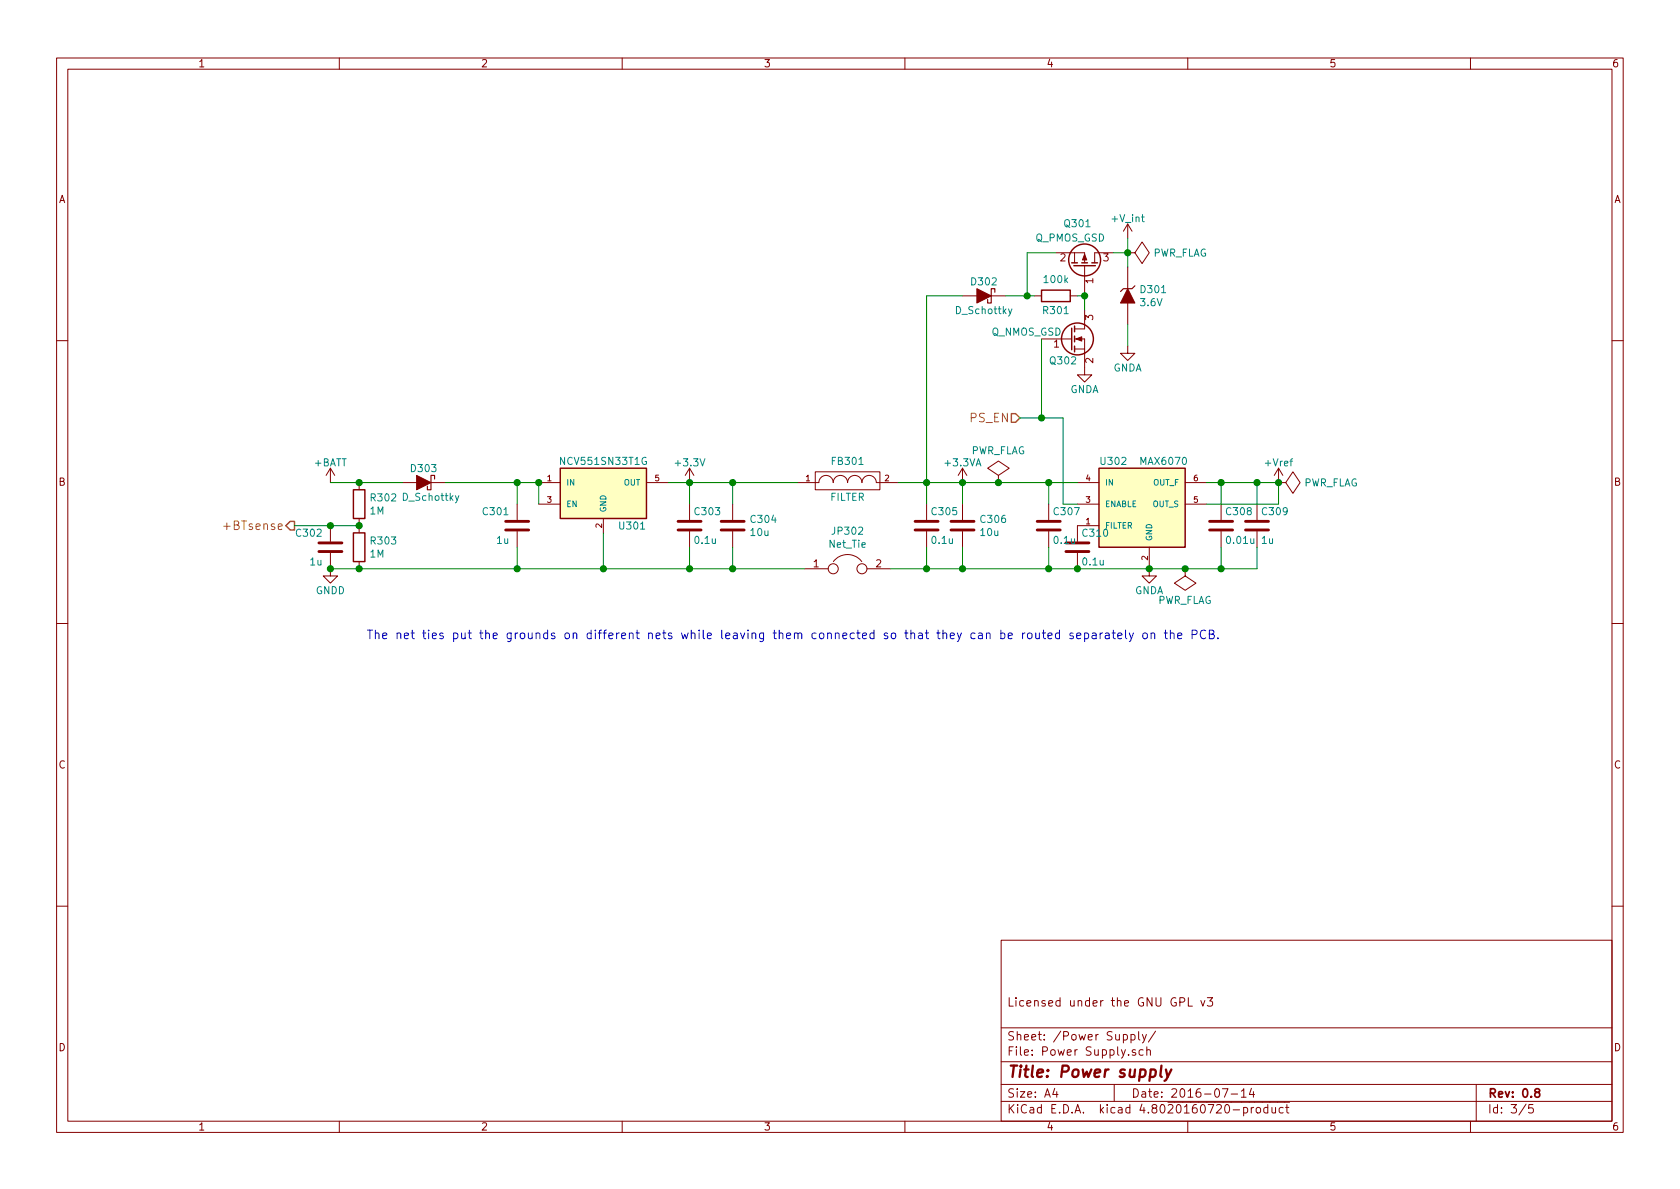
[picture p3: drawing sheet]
EESchema Schematic File Version 2
LIBS:power
LIBS:device
LIBS:transistors
LIBS:conn
LIBS:linear
LIBS:regul
LIBS:74xx
LIBS:cmos4000
LIBS:adc-dac
LIBS:memory
LIBS:xilinx
LIBS:microcontrollers
LIBS:dsp
LIBS:microchip
LIBS:analog_switches
LIBS:motorola
LIBS:texas
LIBS:intel
LIBS:audio
LIBS:interface
LIBS:digital-audio
LIBS:philips
LIBS:display
LIBS:cypress
LIBS:siliconi
LIBS:opto
LIBS:atmel
LIBS:contrib
LIBS:valves
LIBS:74xgxx
LIBS:ac-dc
LIBS:actel
LIBS:Altera
LIBS:analog_devices
LIBS:bbd
LIBS:brooktre
LIBS:cmos_ieee
LIBS:dc-dc
LIBS:diode
LIBS:elec-unifil
LIBS:ESD_Protection
LIBS:ftdi
LIBS:gennum
LIBS:graphic
LIBS:hc11
LIBS:ir
LIBS:Lattice
LIBS:logo
LIBS:maxim
LIBS:microchip_dspic33dsc
LIBS:microchip_pic10mcu
LIBS:microchip_pic12mcu
LIBS:microchip_pic16mcu
LIBS:microchip_pic18mcu
LIBS:microchip_pic32mcu
LIBS:motor_drivers
LIBS:msp430
LIBS:nordicsemi
LIBS:nxp_armmcu
LIBS:onsemi
LIBS:Oscillators
LIBS:powerint
LIBS:Power_Management
LIBS:pspice
LIBS:references
LIBS:relays
LIBS:rfcom
LIBS:sensors
LIBS:silabs
LIBS:stm8
LIBS:stm32
LIBS:supertex
LIBS:switches
LIBS:transf
LIBS:ttl_ieee
LIBS:video
LIBS:Worldsemi
LIBS:Xicor
LIBS:Zilog
LIBS:SSR
LIBS:my parts
LIBS:Multimeter-cache
EELAYER 25 0
EELAYER END
$Descr A4 11693 8268
encoding utf-8
Sheet 3 5
Title "Power supply"
Date "2016-07-14"
Rev "0.8"
Comp ""
Comment1 "Licensed under the GNU GPL v3"
Comment2 ""
Comment3 ""
Comment4 ""
$EndDescr
$Comp
L MAX6070 U302
U 1 1
P 7950 3400
F 0 "U302" H 7750 3600 50  0000 C CNN
F 1 "MAX6070" H 8100 3600 50  0000 C CNN
F 2 "TO_SOT_Packages_SMD:SOT-23-6_Handsoldering" H 7950 3400 50  0001 C CIN
F 3 "" H 7950 3400 50  0000 C CNN
	1    7950 3400
	1    0    0    -1  
$EndComp
$Comp
L TLV70212DBV U301
U 1 1
P 4200 3400
F 0 "U301" H 4400 3150 50  0000 C CNN
F 1 "NCV551SN33T1G" H 4200 3600 50  0000 C CNN
F 2 "TO_SOT_Packages_SMD:SOT-23-5" H 4200 3500 50  0001 C CIN
F 3 "" H 4200 3400 50  0000 C CNN
	1    4200 3400
	1    0    0    -1  
$EndComp
$Comp
L +BATT #PWR304
U 1 1
P 2300 3350
F 0 "#PWR304" H 2300 3200 50  0001 C CNN
F 1 "+BATT" H 2300 3490 50  0000 C CNN
F 2 "" H 2300 3350 50  0000 C CNN
F 3 "" H 2300 3350 50  0000 C CNN
	1    2300 3350
	1    0    0    -1  
$EndComp
$Comp
L +3.3V #PWR305
U 1 1
P 4800 3350
F 0 "#PWR305" H 4800 3200 50  0001 C CNN
F 1 "+3.3V" H 4800 3490 50  0000 C CNN
F 2 "" H 4800 3350 50  0000 C CNN
F 3 "" H 4800 3350 50  0000 C CNN
	1    4800 3350
	1    0    0    -1  
$EndComp
$Comp
L +V_int #PWR301
U 1 1
P 7850 1650
F 0 "#PWR301" H 7850 1500 50  0001 C CNN
F 1 "+V_int" H 7850 1790 50  0000 C CNN
F 2 "" H 7850 1650 50  0000 C CNN
F 3 "" H 7850 1650 50  0000 C CNN
	1    7850 1650
	1    0    0    -1  
$EndComp
$Comp
L +Vref #PWR307
U 1 1
P 8900 3350
F 0 "#PWR307" H 8900 3200 50  0001 C CNN
F 1 "+Vref" H 8900 3490 50  0000 C CNN
F 2 "" H 8900 3350 50  0000 C CNN
F 3 "" H 8900 3350 50  0000 C CNN
	1    8900 3350
	1    0    0    -1  
$EndComp
$Comp
L GNDA #PWR309
U 1 1
P 8000 3950
F 0 "#PWR309" H 8000 3700 50  0001 C CNN
F 1 "GNDA" H 8000 3800 50  0000 C CNN
F 2 "" H 8000 3950 50  0000 C CNN
F 3 "" H 8000 3950 50  0000 C CNN
	1    8000 3950
	1    0    0    -1  
$EndComp
$Comp
L GNDD #PWR308
U 1 1
P 2300 3950
F 0 "#PWR308" H 2300 3700 50  0001 C CNN
F 1 "GNDD" H 2300 3800 50  0000 C CNN
F 2 "" H 2300 3950 50  0000 C CNN
F 3 "" H 2300 3950 50  0000 C CNN
	1    2300 3950
	1    0    0    -1  
$EndComp
$Comp
L +3.3VA #PWR306
U 1 1
P 6700 3350
F 0 "#PWR306" H 6700 3200 50  0001 C CNN
F 1 "+3.3VA" H 6700 3490 50  0000 C CNN
F 2 "" H 6700 3350 50  0000 C CNN
F 3 "" H 6700 3350 50  0000 C CNN
	1    6700 3350
	1    0    0    -1  
$EndComp
$Comp
L FILTER FB301
U 1 1
P 5900 3350
F 0 "FB301" H 5900 3500 50  0000 C CNN
F 1 "FILTER" H 5900 3250 50  0000 C CNN
F 2 "my footprints:SMDuniversal_0603to1210_HandSoldering" H 5900 3350 50  0001 C CNN
F 3 "" H 5900 3350 50  0000 C CNN
	1    5900 3350
	1    0    0    -1  
$EndComp
$Comp
L C C303
U 1 1
P 4800 3650
F 0 "C303" H 4825 3750 50  0000 L CNN
F 1 "0.1u" H 4825 3550 50  0000 L CNN
F 2 "my footprints:SMDuniversal_0603to0805_HandSoldering" H 4838 3500 50  0001 C CNN
F 3 "" H 4800 3650 50  0000 C CNN
	1    4800 3650
	1    0    0    -1  
$EndComp
$Comp
L C C310
U 1 1
P 7500 3800
F 0 "C310" H 7525 3900 50  0000 L CNN
F 1 "0.1u" H 7525 3700 50  0000 L CNN
F 2 "my footprints:SMDuniversal_0603to0805_HandSoldering" H 7538 3650 50  0001 C CNN
F 3 "" H 7500 3800 50  0000 C CNN
	1    7500 3800
	1    0    0    -1  
$EndComp
$Comp
L C C307
U 1 1
P 7300 3650
F 0 "C307" H 7325 3750 50  0000 L CNN
F 1 "0.1u" H 7325 3550 50  0000 L CNN
F 2 "my footprints:SMDuniversal_0603to0805_HandSoldering" H 7338 3500 50  0001 C CNN
F 3 "" H 7300 3650 50  0000 C CNN
	1    7300 3650
	1    0    0    -1  
$EndComp
$Comp
L C C305
U 1 1
P 6450 3650
F 0 "C305" H 6475 3750 50  0000 L CNN
F 1 "0.1u" H 6475 3550 50  0000 L CNN
F 2 "my footprints:SMDuniversal_0603to0805_HandSoldering" H 6488 3500 50  0001 C CNN
F 3 "" H 6450 3650 50  0000 C CNN
	1    6450 3650
	1    0    0    -1  
$EndComp
$Comp
L C C308
U 1 1
P 8500 3650
F 0 "C308" H 8525 3750 50  0000 L CNN
F 1 "0.01u" H 8525 3550 50  0000 L CNN
F 2 "my footprints:SMDuniversal_0603to0805_HandSoldering" H 8538 3500 50  0001 C CNN
F 3 "" H 8500 3650 50  0000 C CNN
	1    8500 3650
	1    0    0    -1  
$EndComp
$Comp
L D_Schottky D302
U 1 1
P 6850 2050
F 0 "D302" H 6850 2150 50  0000 C CNN
F 1 "D_Schottky" H 6850 1950 50  0000 C CNN
F 2 "my footprints:SC-90A" H 6850 2050 50  0001 C CNN
F 3 "" H 6850 2050 50  0000 C CNN
	1    6850 2050
	-1   0    0    -1  
$EndComp
$Comp
L D_Schottky D303
U 1 1
P 2950 3350
F 0 "D303" H 2950 3450 50  0000 C CNN
F 1 "D_Schottky" H 2900 3250 50  0000 C CNN
F 2 "my footprints:SC-90A" H 2950 3350 50  0001 C CNN
F 3 "" H 2950 3350 50  0000 C CNN
	1    2950 3350
	-1   0    0    -1  
$EndComp
$Comp
L R R301
U 1 1
P 7350 2050
F 0 "R301" V 7450 2050 50  0000 C CNN
F 1 "100k" V 7234 2050 50  0000 C CNN
F 2 "my footprints:SMDuniversal_0603to1210_HandSoldering" V 7280 2050 50  0001 C CNN
F 3 "" H 7350 2050 50  0000 C CNN
	1    7350 2050
	0    1    1    0   
$EndComp
Text HLabel 7100 2900 0    60   Input ~ 0
PS_EN
$Comp
L JUMPER JP302
U 1 1
P 5900 3950
F 0 "JP302" H 5900 4214 50  0000 C CNN
F 1 "Net_Tie" H 5900 4123 50  0000 C CNN
F 2 "my footprints:Net_Tie" H 5900 3950 50  0001 C CNN
F 3 "" H 5900 3950 50  0000 C CNN
	1    5900 3950
	1    0    0    -1  
$EndComp
$Comp
L ZENER_SOT23 D301
U 1 1
P 7850 2050
F 0 "D301" V 7804 2129 50  0000 L CNN
F 1 "3.6V" V 7895 2129 50  0000 L CNN
F 2 "TO_SOT_Packages_SMD:SOT-23" H 7850 2050 50  0001 C CNN
F 3 "" H 7850 2050 50  0000 C CNN
	1    7850 2050
	0    1    1    0   
$EndComp
$Comp
L Q_PMOS_GSD Q301
U 1 1
P 7550 1850
F 0 "Q301" V 7850 1800 50  0000 C CNN
F 1 "Q_PMOS_GSD" V 7750 1750 50  0000 C CNN
F 2 "TO_SOT_Packages_SMD:SOT-23" H 7750 1950 50  0001 C CNN
F 3 "" H 7550 1850 50  0000 C CNN
	1    7550 1850
	0    1    -1   0   
$EndComp
$Comp
L Q_NMOS_GSD Q302
U 1 1
P 7450 2350
F 0 "Q302" H 7300 2200 50  0000 L CNN
F 1 "Q_NMOS_GSD" H 6900 2400 50  0000 L CNN
F 2 "TO_SOT_Packages_SMD:SOT-23" H 7650 2450 50  0001 C CNN
F 3 "" H 7450 2350 50  0000 C CNN
	1    7450 2350
	1    0    0    -1  
$EndComp
$Comp
L C C309
U 1 1
P 8750 3650
F 0 "C309" H 8775 3750 50  0000 L CNN
F 1 "1u" H 8775 3550 50  0000 L CNN
F 2 "my footprints:SMDuniversal_0603to0805_HandSoldering" H 8788 3500 50  0001 C CNN
F 3 "" H 8750 3650 50  0000 C CNN
	1    8750 3650
	1    0    0    -1  
$EndComp
$Comp
L C C301
U 1 1
P 3600 3650
F 0 "C301" H 3650 3750 50  0000 L CNN
F 1 "1u" H 3650 3550 50  0000 L CNN
F 2 "my footprints:SMDuniversal_0603to0805_HandSoldering" H 3638 3500 50  0001 C CNN
F 3 "" H 3600 3650 50  0000 C CNN
	1    3600 3650
	-1   0    0    -1  
$EndComp
$Comp
L C C304
U 1 1
P 5100 3650
F 0 "C304" H 5215 3696 50  0000 L CNN
F 1 "10u" H 5215 3605 50  0000 L CNN
F 2 "my footprints:SMDuniversal_0603to1206_HandSoldering" H 5138 3500 50  0001 C CNN
F 3 "" H 5100 3650 50  0000 C CNN
	1    5100 3650
	1    0    0    -1  
$EndComp
$Comp
L C C306
U 1 1
P 6700 3650
F 0 "C306" H 6815 3696 50  0000 L CNN
F 1 "10u" H 6815 3605 50  0000 L CNN
F 2 "my footprints:SMDuniversal_0603to1206_HandSoldering" H 6738 3500 50  0001 C CNN
F 3 "" H 6700 3650 50  0000 C CNN
	1    6700 3650
	1    0    0    -1  
$EndComp
$Comp
L PWR_FLAG #FLG304
U 1 1
P 8250 3950
F 0 "#FLG304" H 8250 4045 50  0001 C CNN
F 1 "PWR_FLAG" H 8250 4173 50  0000 C CNN
F 2 "" H 8250 3950 50  0000 C CNN
F 3 "" H 8250 3950 50  0000 C CNN
	1    8250 3950
	-1   0    0    1   
$EndComp
$Comp
L PWR_FLAG #FLG301
U 1 1
P 7850 1750
F 0 "#FLG301" H 7850 1845 50  0001 C CNN
F 1 "PWR_FLAG" V 7850 1928 50  0000 L CNN
F 2 "" H 7850 1750 50  0000 C CNN
F 3 "" H 7850 1750 50  0000 C CNN
	1    7850 1750
	0    1    1    0   
$EndComp
$Comp
L PWR_FLAG #FLG303
U 1 1
P 8900 3350
F 0 "#FLG303" H 8900 3445 50  0001 C CNN
F 1 "PWR_FLAG" V 8900 3528 50  0000 L CNN
F 2 "" H 8900 3350 50  0000 C CNN
F 3 "" H 8900 3350 50  0000 C CNN
	1    8900 3350
	0    1    1    0   
$EndComp
$Comp
L PWR_FLAG #FLG302
U 1 1
P 6950 3350
F 0 "#FLG302" H 6950 3445 50  0001 C CNN
F 1 "PWR_FLAG" H 6950 3574 50  0000 C CNN
F 2 "" H 6950 3350 50  0000 C CNN
F 3 "" H 6950 3350 50  0000 C CNN
	1    6950 3350
	1    0    0    -1  
$EndComp
$Comp
L R R303
U 1 1
P 2500 3800
F 0 "R303" H 2570 3846 50  0000 L CNN
F 1 "1M" H 2570 3755 50  0000 L CNN
F 2 "my footprints:SMDuniversal_0603to1210_HandSoldering" V 2430 3800 50  0001 C CNN
F 3 "" H 2500 3800 50  0000 C CNN
	1    2500 3800
	1    0    0    -1  
$EndComp
$Comp
L R R302
U 1 1
P 2500 3500
F 0 "R302" H 2570 3546 50  0000 L CNN
F 1 "1M" H 2570 3455 50  0000 L CNN
F 2 "my footprints:SMDuniversal_0603to1210_HandSoldering" V 2430 3500 50  0001 C CNN
F 3 "" H 2500 3500 50  0000 C CNN
	1    2500 3500
	1    0    0    -1  
$EndComp
Text HLabel 2050 3650 0    60   Output ~ 0
+BTsense
$Comp
L C C302
U 1 1
P 2300 3800
F 0 "C302" H 2350 3900 50  0000 L CNN
F 1 "1u" H 2350 3700 50  0000 L CNN
F 2 "my footprints:SMDuniversal_0603to0805_HandSoldering" H 2338 3650 50  0001 C CNN
F 3 "" H 2300 3800 50  0000 C CNN
	1    2300 3800
	-1   0    0    -1  
$EndComp
Wire Wire Line
	3100 3350 3750 3350
Wire Wire Line
	3750 3350 3750 3500
Wire Wire Line
	8400 3350 8900 3350
Connection ~ 3750 3350
Wire Wire Line
	4200 3950 4200 3700
Connection ~ 4200 3950
Wire Wire Line
	4650 3350 5550 3350
Connection ~ 4800 3350
Wire Wire Line
	8750 3950 8750 3800
Connection ~ 8000 3950
Wire Wire Line
	8500 3950 8500 3800
Connection ~ 8500 3950
Wire Wire Line
	8750 3500 8750 3350
Connection ~ 8750 3350
Wire Wire Line
	8500 3500 8500 3350
Connection ~ 8500 3350
Wire Wire Line
	8400 3500 8900 3500
Wire Wire Line
	8900 3500 8900 3350
Wire Wire Line
	7300 3950 7300 3800
Connection ~ 7300 3950
Wire Wire Line
	6700 3950 6700 3800
Connection ~ 6700 3950
Wire Wire Line
	6450 3950 6450 3800
Connection ~ 6450 3950
Wire Wire Line
	6700 3350 6700 3500
Connection ~ 6700 3350
Wire Wire Line
	7300 3350 7300 3500
Connection ~ 7300 3350
Wire Wire Line
	4800 3950 4800 3800
Connection ~ 4800 3950
Wire Wire Line
	4800 3500 4800 3350
Connection ~ 5100 3350
Wire Wire Line
	5100 3950 5100 3800
Connection ~ 5100 3950
Wire Wire Line
	3600 3500 3600 3350
Connection ~ 3600 3350
Connection ~ 3600 3950
Wire Wire Line
	2300 3350 2800 3350
Connection ~ 7500 3950
Connection ~ 8900 3350
Wire Wire Line
	7500 3500 7400 3500
Wire Wire Line
	7400 3500 7400 2900
Wire Wire Line
	7850 2400 7850 2250
Wire Wire Line
	7550 2150 7550 2050
Wire Wire Line
	7350 1750 7150 1750
Wire Wire Line
	7000 2050 7200 2050
Connection ~ 7150 2050
Wire Wire Line
	7550 2050 7500 2050
Connection ~ 7550 2050
Wire Wire Line
	7750 1750 7850 1750
Wire Wire Line
	7850 1650 7850 1850
Connection ~ 7850 1750
Wire Wire Line
	7400 2900 7100 2900
Wire Wire Line
	5100 3500 5100 3350
Wire Wire Line
	6450 2050 6450 3500
Connection ~ 6450 3350
Wire Wire Line
	6250 3350 7500 3350
Wire Wire Line
	2300 3950 5600 3950
Wire Wire Line
	6200 3950 8750 3950
Wire Wire Line
	3600 3800 3600 3950
Connection ~ 8250 3950
Connection ~ 6950 3350
Connection ~ 2300 3950
Connection ~ 2500 3650
Wire Wire Line
	2050 3650 2500 3650
Connection ~ 2300 3650
Connection ~ 2500 3950
Connection ~ 2500 3350
Text Notes 2550 4450 0    60   ~ 0
The net ties put the grounds on different nets while leaving them connected so that they can be routed separately on the PCB.
Wire Wire Line
	7250 2900 7250 2350
Connection ~ 7250 2900
Wire Wire Line
	7150 1750 7150 2050
Wire Wire Line
	6700 2050 6450 2050
$Comp
L GNDA #PWR302
U 1 1
P 7850 2400
F 0 "#PWR302" H 7850 2150 50  0001 C CNN
F 1 "GNDA" H 7850 2250 50  0000 C CNN
F 2 "" H 7850 2400 50  0000 C CNN
F 3 "" H 7850 2400 50  0000 C CNN
	1    7850 2400
	1    0    0    -1  
$EndComp
$Comp
L GNDA #PWR303
U 1 1
P 7550 2550
F 0 "#PWR303" H 7550 2300 50  0001 C CNN
F 1 "GNDA" H 7550 2400 50  0000 C CNN
F 2 "" H 7550 2550 50  0000 C CNN
F 3 "" H 7550 2550 50  0000 C CNN
	1    7550 2550
	1    0    0    -1  
$EndComp
$EndSCHEMATC
